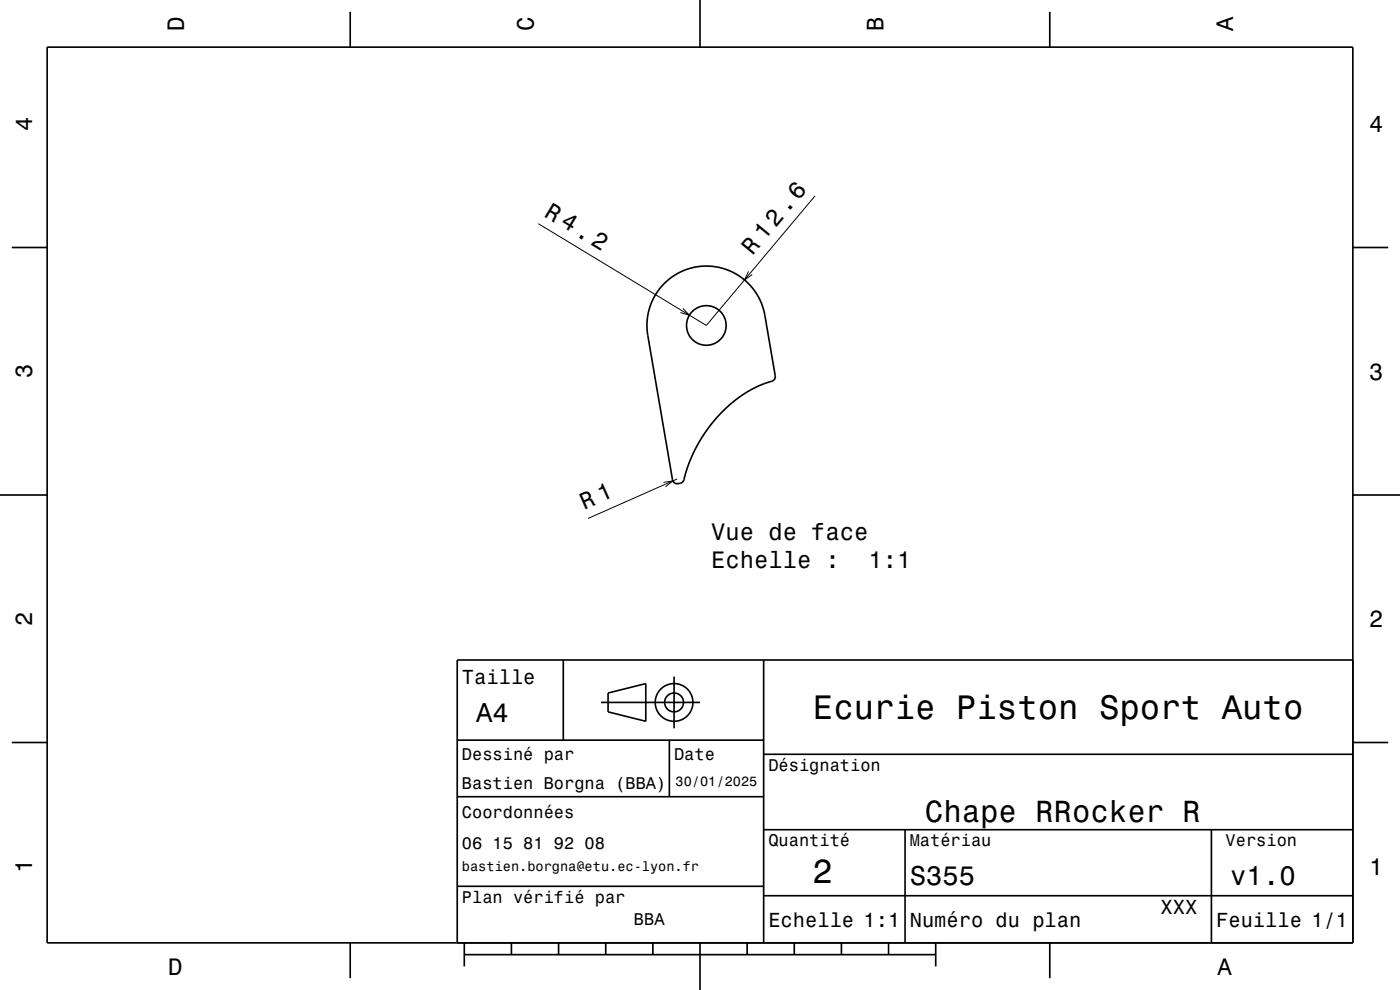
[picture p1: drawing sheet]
<svg xmlns="http://www.w3.org/2000/svg" width="297mm" height="210mm" viewBox="0 0 297 210" stroke-linecap="round" stroke-linejoin="round" font-family="sans-serif">
<g fill="none" stroke="#000" stroke-width=".35">
<path d="M10 10h277v190h-277zM74.3 2.5v7.5M148.5 0v10M222.7 2.5v7.5M2.5 52.5h7.5M287 52.5h7.5M140.8 60.3l.9-.9a12.6 12.6 0 0 1 20.6 7.5l2.2 12.8a1.16 1.16 0 0 1-1.2 1.3l-2.7 1-3.1 1.8-3 2.3-2.4 2.5-2.3 2.9-2 3.2-1.5 3.3-1 3a1.5 1.5 0 0 1-2 1.5l-.4-.3-.2-.4-5.4-32.2a12.6 12.6 0 0 1 3.5-9.3zM0 105h10M287 105h10M119.5 140v17M162 140v60M287 140h-190v60"/>
<path d="M2.5 157.5h7.5M97 157h65M127.5 149h21M129 147l8-2v8l-8-2zM142 157v12M143 143.5v11M287 157.5h7.5M97 169h65M162 176h125M162 160h125M192 176v24M257 176v24"/>
<path d="M97 188h65M162 190h125M74.3 200v7.5M98.5 202.5h100M98.5 200v5M108.5 200v2.5M118.5 200v2.5M128.5 200v2.5M138.5 200v2.5M148.5 200v10M158.5 200v2.5M168.5 200v2.5"/>
<path d="M178.5 200v2.5M188.5 200v2.5M198.5 200v5M222.7 200v7.5"/>
<circle cx="149.8" cy="69" r="4.2"/>
<circle cx="143" cy="149" r="2"/>
<circle cx="143" cy="149" r="4"/>
</g>
<path d="M158.8 57.6l-.9 1.8 1.7-1.2M172.9 41.6l-23.1 27.4-35.6-21.6M144.9 65.4l1.4 1.5-2-.6M140.8 102.3l1.9-.3-1.5 1.3M143.7 101.6l-18.9 8.4" fill="none" stroke="#000" stroke-width=".21"/>
<g font-size="7.2">
<text x="172.5" y="152.6">Ecurie Piston Sport Auto</text>
<text x="172.3" y="187.3">2</text>
</g>
<text font-size="6.5" x="196.2" y="174.5">Chape RRocker R</text>
<g font-size="5.8">
<text x="101" y="153.1">A4</text>
<text x="193" y="187.6">S355</text>
<text x="261" y="187.6">v1.0</text>
</g>
<g font-size="5.1">
<text x="115.2" y="45.7" transform="rotate(31 115.2 45.7)">R 4.2</text>
<text x="159.6" y="54.3" transform="rotate(-50 159.6 54.3)">R 12.6</text>
</g>
<g font-size="5">
<text x="39" y="6.5" transform="rotate(-90 39 6.5)">D</text>
<text x="113.2" y="6.5" transform="rotate(-90 113.2 6.5)">C</text>
<text x="187.4" y="6.5" transform="rotate(-90 187.4 6.5)">B</text>
<text x="261.6" y="6.5" transform="rotate(-90 261.6 6.5)">A</text>
<text x="6.8" y="27.8" transform="rotate(-90 6.8 27.8)">4</text>
<text x="290.5" y="28.1">4</text>
<text x="6.8" y="80.3" transform="rotate(-90 6.8 80.3)">3</text>
<text x="290.5" y="80.6">3</text>
<text x="123.9" y="108.1" transform="rotate(-24 123.9 108.1)">R 1</text>
<text x="150.9" y="114.5">Vue de face</text>
<text x="150.9" y="120.5">Echelle :</text>
<text x="184.3" y="120.5">1:1</text>
<text x="6.8" y="132.8" transform="rotate(-90 6.8 132.8)">2</text>
<text x="290.5" y="133.1">2</text>
<text x="6.8" y="185.3" transform="rotate(-90 6.8 185.3)">1</text>
<text x="290.5" y="185.6">1</text>
<text x="35.7" y="206.8">D</text>
<text x="258.3" y="206.8">A</text>
</g>
<g font-size="4.3">
<text x="98" y="145.2">Taille</text>
<text x="163" y="196.6">Echelle 1:1</text>
<text x="193" y="196.6">Numéro du plan</text>
<text x="246.2" y="194">XXX</text>
<text x="258" y="196.6">Feuille 1/1</text>
</g>
<g font-size="3.6">
<text x="98" y="161.3">Dessiné par</text>
<text x="143" y="161.3">Date</text>
<text x="98" y="167.5">Bastien Borgna (BBA)</text>
<text x="163" y="163.5">Désignation</text>
<text x="98" y="173.5">Coordonnées</text>
<text x="163" y="179.5">Quantité</text>
<text x="193" y="179.5">Matériau</text>
<text x="260" y="179.5">Version</text>
<text x="98" y="180.2">06 15 81 92 08</text>
<text x="98" y="191.5">Plan vérifié par</text>
<text x="134.5" y="196.3">BBA</text>
</g>
<g font-size="2.9">
<text x="143.3" y="166.8">30/01/2025</text>
<text x="98" y="184.8">bastien.borgna@etu.ec-lyon.fr</text>
</g>
</svg>
